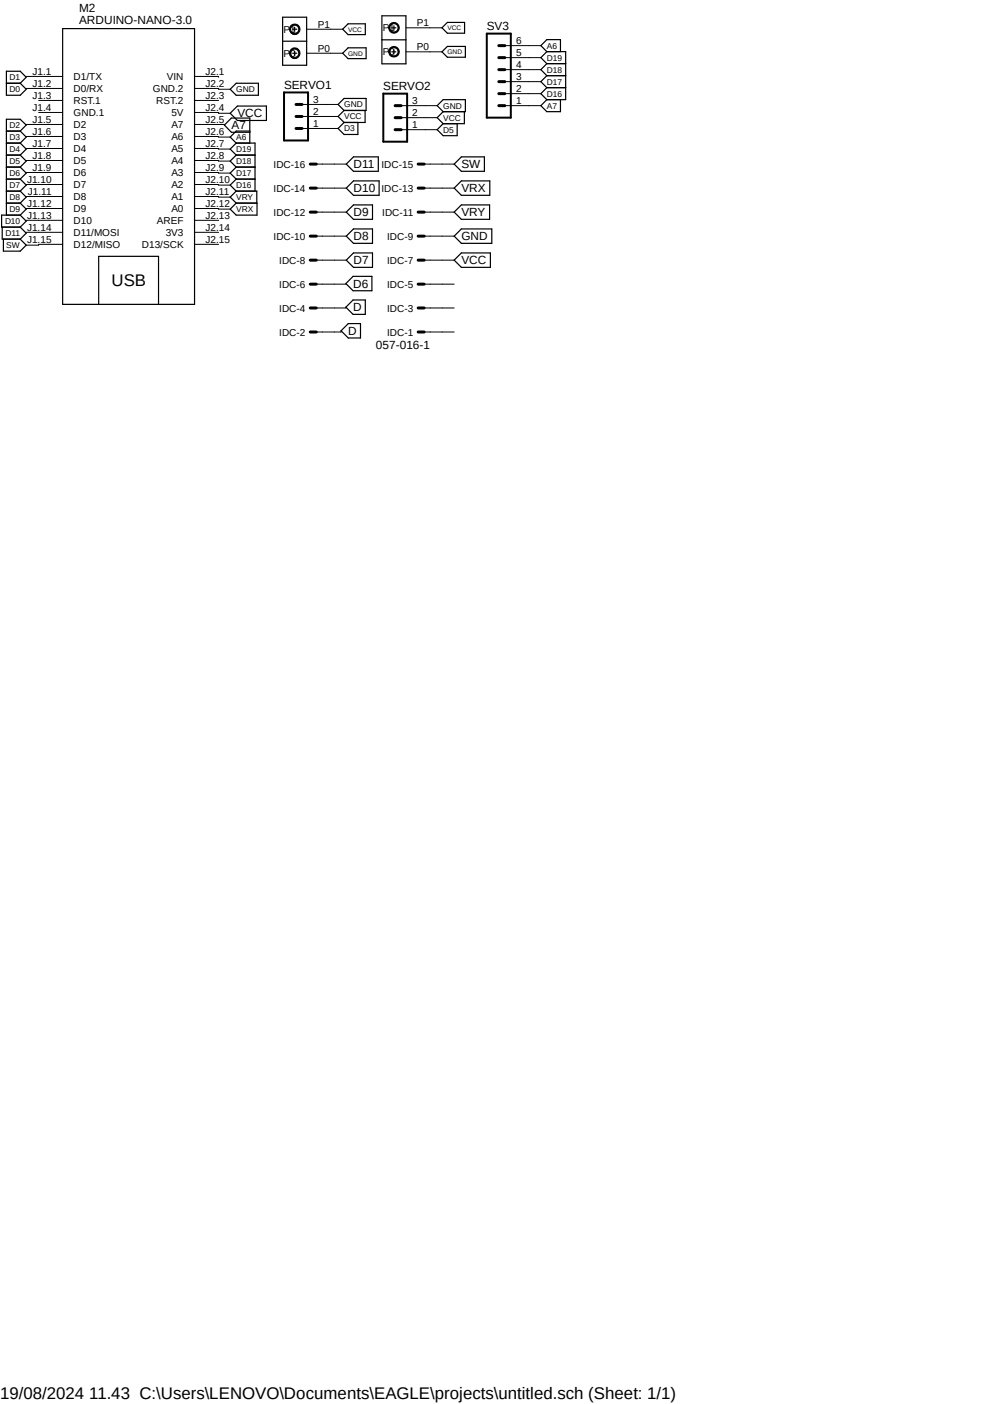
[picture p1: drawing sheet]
<svg xmlns="http://www.w3.org/2000/svg" width="210mm" height="297mm" viewBox="0 0 210 297" stroke-linecap="round" stroke-linejoin="round" font-family="sans-serif">
<path d="M0 0l119.9 74.8M119.9 0l-119.9 74.8" fill="none" stroke="#fff" stroke-width=".21"/>
<g fill="none" stroke="#000" stroke-width=".25">
<path d="M1.4 15.1h2.9l1.2 1.2-1.2 1.3 1.2 1.3-1.2 1.3h-2.9zM1.4 17.6h2.9M13.3 6.1h27.8v58.3h-27.8zM50 17.6h4.7v2.6h-4.7l-1.3-1.3zM59.8 3.6h5.1v10.2h-5.1zM59.8 8.7h5.1M61.9 11.3h.9M61.9 6.2h.9M62.3 5.8v.8M62.3 10.8v.9M73.6 5h3.7v2.3h-3.7l-1.1-1.1zM73.6 10.1h3.8v2.3h-3.8l-1.1-1.1z"/>
<path d="M80.8 3.3h5.1v10.2h-5.1zM80.8 8.4h5.1M82.8 11h.9M82.8 5.9h.9M83.3 5.5v.8M83.3 10.5v.9M93.5 5.9l1.1-1.2h3.7v2.3h-3.7zM93.5 11l1.1-1.2h3.8v2.3h-3.8zM115.7 10.9h3.9v10.2h-3.9M115.7 18.5l-1.3 1.3 1.3 1.3M115.7 18.5h3.9M115.7 13.5l-1.3 1.2 1.3 1.3"/>
<path d="M115.7 13.5h3.9M115.7 16h3.9M115.7 16l-1.3 1.3 1.3 1.2M115.7 10.9l-1.3-1.2 1.3-1.3h2.8v2.5M115.7 10.9l-1.3 1.3 1.3 1.3M1.4 35.3h2.9M1.4 32.8h2.9M1.4 37.9h2.9M1.4 27.7h2.9M1.4 30.3h2.9M4.3 27.7l1.2-1.2-1.2-1.3h-2.9v20.3M4.3 32.8l1.2 1.3-1.2 1.2"/>
<path d="M4.3 37.9l1.2 1.3-1.2 1.2M4.3 30.3l1.2 1.2-1.2 1.3M4.3 35.3l1.2 1.3-1.2 1.3M4.3 27.7l1.2 1.3-1.2 1.3M48.7 24l1.5-1.6h6.1v3.1h-6.1zM50 35.3h3.9M50 32.8h3.9M50 37.9h3.9M50 30.3h3.9v10.1M50 37.9l-1.3 1.3 1.3 1.2M50 32.8l-1.3 1.3 1.3 1.2M50 35.3l-1.3 1.3 1.3 1.3"/>
<path d="M50 30.3l-1.3 1.2 1.3 1.3M52.8 27.7h-2.8l-1.3 1.3 1.3 1.3M52.8 28h-3.9l-1.4-1.5 1.4-1.5h3.9v5.3M71.5 22.1l1.3-1.3h4.6v2.6h-4.6zM72.8 23.4l-1.3 1.2 1.3 1.3M72.8 25.9l-1.3 1.3 1.3 1.2h2.9v-2.5M73.2 34.7l1.6-1.5h5.2v3h-5.2zM73.2 39.8l1.6-1.5h5.4v3h-5.4zM77.2 23.4v2.5h-4.4M93.7 26.2l-1.2 1.2 1.2 1.3h3v-2.5M93.7 23.6l-1.2 1.3 1.2 1.3M93.7 21.1h4.7v2.5h-4.7l-1.2-1.2z"/>
<path d="M97.6 33.2h4.8v3h-4.8l-1.5-1.5zM97.6 38.3h6v3h-6l-1.5-1.5zM98.2 23.6v2.6h-4.5M115.7 21.1l-1.3 1.3 1.3 1.2h2.8v-2.5M.5 48v2.6h3.8M.7 50.6v2.5h3.6l1.2-1.2-1.2-1.3M1.4 40.4h2.9M1.4 43h2.9M4.3 48l1.2 1.3-1.2 1.3M4.3 45.5h-4v2.5h4M4.3 40.4l1.2 1.3-1.2 1.3M4.3 45.5l1.2 1.3-1.2 1.2"/>
<path d="M4.3 43l1.2 1.2-1.2 1.3M50 40.4h4.3v2.6M50 43h4.4v2.5h-4.4l-1.3-1.3zM50 40.4l-1.3 1.3 1.3 1.3M73.2 55l1.6-1.5h4v3.1h-4zM73.2 44.9l1.6-1.6h4v3.1h-4zM73.2 50l1.6-1.6h4v3.1h-4zM74.7 58.5h4v3h-4l-1.5-1.5zM97.6 53.5h6.1v3.1h-6.1l-1.5-1.6zM97.6 48.4h6.4v3.1h-6.4l-1.5-1.5zM97.6 43.3h5.9v3.1h-5.9l-1.5-1.5zM20.9 64.4v-10.2h12.6v10.2"/>
<path d="M73.7 68.5h2.5v3h-2.5l-1.6-1.5zM74.7 63.5h2.6v3h-2.6l-1.5-1.5z"/>
</g>
<g fill="none" stroke="#000" stroke-width=".21">
<path d="M5.5 16.2h7.8M5.5 18.7h7.8M41.1 16.2h5.1v.1M41.1 18.7h5.1v.2h2.5M61.6 10.5a1.12 1.12 0 0 1 1.7 .2 1.12 1.12 0 0 1-.7 1.6 1.12 1.12 0 0 1-1.4-1h.3a.88 .88 0 0 1 1.2-.8 .88 .88 0 0 1 .2 1.5 .88 .88 0 0 1-1.4-.4v-.3h-.3zM61.6 5.4a1.12 1.12 0 0 1 1.7 .2 1.12 1.12 0 0 1-.7 1.7 1.12 1.12 0 0 1-1.4-1.1h.3a.88 .88 0 0 1 1.2-.7 .88 .88 0 0 1 .2 1.4 .88 .88 0 0 1-1.4-.4v-.3h-.3zM64.9 11.3h7.6M64.9 6.2h7.6M82.5 10.2a1.13 1.13 0 0 1 1.8 .1 1.13 1.13 0 0 1-.6 1.7 1.13 1.13 0 0 1-1.5-1h.3a.88 .88 0 0 1 1.2-.8 .88 .88 0 0 1 .2 1.5 .88 .88 0 0 1-1.4-.4v-.3h-.3zM82.5 5.1a1.13 1.13 0 0 1 1.8 .1 1.13 1.13 0 0 1-.6 1.7 1.13 1.13 0 0 1-1.5-1h.3a.88 .88 0 0 1 1.2-.7 .88 .88 0 0 1 .2 1.4 .88 .88 0 0 1-1.4-.4v-.3h-.3zM85.9 11h7.6M85.9 5.9h7.6"/>
<path d="M106.8 19.8h7.6M106.8 17.3h7.6M106.8 14.7h7.6M106.8 12.2h7.6M106.8 9.7h7.6M5.5 26.3h7.8M5.5 28.9h7.8M5.5 31.4h7.8M5.5 34h7.8M5.5 36.5h7.8M5.5 39h7.8M8.2 21.3h5.1"/>
<path d="M8.2 23.8h5.1M41.1 21.3h5.1M41.1 23.8h5.1v.2h2.5M41.1 26.3h6.4v.2M41.1 28.9l7.6 .1M41.1 31.4l7.6 .1M41.1 34l7.6 .1M41.1 36.5l7.6 .1M41.1 39l7.6 .2M63.9 27.2h7.6M63.9 24.6h7.6M63.9 22.1h7.6"/>
<path d="M66.9 39.8h6.3M66.9 34.7h6.3M84.8 27.4h7.7M84.8 24.9h7.7M84.8 22.4h7.7M89.7 39.8h6.4M89.7 34.7h6.4M106.8 22.4h7.6M5.5 41.6h7.8M5.5 44.1h7.8M5.5 46.6h7.8M5.5 49.1h7.8"/>
<path d="M13.3 51.7h-5.1v.2h-2.7M41.1 41.6l7.6 .1M41.1 44.1l7.6 .1M41.1 46.6h5.1M41.1 49.1h5.1M41.1 51.7h5.1M66.9 55h6.3M66.9 50h6.3M66.9 44.9h6.3M89.7 55h6.4M89.7 50h6.4M89.7 44.9h6.4"/>
<path d="M66.9 60.1h6.3M72.1 70v.2h-5.2M73.2 65v.2h-6.3M89.7 70.2h6.4M89.7 65.2h6.4M89.7 60.1h6.4"/>
</g>
<g fill="#000">
<path d="M61.6 10.5a1.12 1.12 0 0 1 1.7 .2 1.12 1.12 0 0 1-.7 1.6 1.12 1.12 0 0 1-1.4-1h.3a.88 .88 0 0 1 1.2-.8 .88 .88 0 0 1 .2 1.5 .88 .88 0 0 1-1.4-.4v-.3h-.3z" fill-rule="evenodd"/>
<path d="M61.6 5.4a1.12 1.12 0 0 1 1.7 .2 1.12 1.12 0 0 1-.7 1.7 1.12 1.12 0 0 1-1.4-1.1h.3a.88 .88 0 0 1 1.2-.7 .88 .88 0 0 1 .2 1.4 .88 .88 0 0 1-1.4-.4v-.3h-.3z" fill-rule="evenodd"/>
<path d="M82.5 10.2a1.13 1.13 0 0 1 1.8 .1 1.13 1.13 0 0 1-.6 1.7 1.13 1.13 0 0 1-1.5-1h.3a.88 .88 0 0 1 1.2-.8 .88 .88 0 0 1 .2 1.5 .88 .88 0 0 1-1.4-.4v-.3h-.3z" fill-rule="evenodd"/>
<path d="M82.5 5.1a1.13 1.13 0 0 1 1.8 .1 1.13 1.13 0 0 1-.6 1.7 1.13 1.13 0 0 1-1.5-1h.3a.88 .88 0 0 1 1.2-.7 .88 .88 0 0 1 .2 1.4 .88 .88 0 0 1-1.4-.4v-.3h-.3z" fill-rule="evenodd"/>
</g>
<path d="M60.1 19.6h5.1v10.1h-5.1zM81.1 19.8h5v10.2h-5zM103 7.1h5v17.8h-5z" fill="none" stroke="#000" stroke-width=".42"/>
<g fill="none" stroke="#000" stroke-width=".64">
<path d="M105.5 17.3h1.3M105.5 19.8h1.3M105.5 12.2h1.3M105.5 14.7h1.3M105.5 9.7h1.3M62.6 22.1h1.3M62.6 24.6h1.3M62.6 27.2h1.3M65.6 39.8h1.3M65.6 34.7h1.3M83.6 22.4h1.2M83.6 24.9h1.2"/>
<path d="M83.6 27.4h1.2M88.4 39.8h1.3M88.4 34.7h1.3M105.5 22.4h1.3M65.6 55h1.3M65.6 50h1.3M65.6 44.9h1.3M88.4 55h1.3M88.4 50h1.3M88.4 44.9h1.3M65.6 70.2h1.3M65.6 65.2h1.3"/>
<path d="M65.6 60.1h1.3M88.4 70.2h1.3M88.4 65.2h1.3M88.4 60.1h1.3"/>
</g>
<g font-size="3.6">
<text x="23.6" y="60.6">USB</text>
<text x="0" y="296">19/08/2024 11.43 C:\Users\LENOVO\Documents\EAGLE\projects\untitled.sch (Sheet: 1/1)</text>
</g>
<g font-size="2.5">
<text x="16.7" y="5.1">ARDUINO-NANO-3.0</text>
<text x="16.7" y="2.6">M2</text>
<text x="103" y="6.4">SV3</text>
<text x="60.1" y="18.8">SERVO1</text>
<text x="81.1" y="19">SERVO2</text>
<text x="49" y="27.3">A7</text>
<text x="50.2" y="24.9">VCC</text>
<text x="74.8" y="35.6">D11</text>
<text x="97.6" y="35.6">SW</text>
<text x="74.8" y="40.7">D10</text>
<text x="97.6" y="40.7">VRX</text>
<text x="74.8" y="45.8">D9</text>
<text x="97.6" y="45.8">VRY</text>
<text x="74.8" y="50.8">D8</text>
<text x="97.6" y="50.8">GND</text>
<text x="74.8" y="55.9">D7</text>
<text x="97.6" y="55.9">VCC</text>
<text x="74.7" y="60.9">D6</text>
<text x="74.7" y="65.9">D</text>
<text x="73.7" y="70.9">D</text>
<text x="79.5" y="73.9">057-016-1</text>
</g>
<g font-size="2.1">
<text x="67.2" y="5.8">P1</text>
<text x="88.2" y="5.5">P1</text>
<text x="59.9" y="6.9">P1</text>
<text x="67.2" y="10.9">P0</text>
<text x="80.9" y="11.7">P0</text>
<text x="80.9" y="6.6">P1</text>
<text x="88.2" y="10.6">P0</text>
<text x="109.1" y="11.9">5</text>
<text x="109.1" y="9.3">6</text>
<text x="6.9" y="15.8">J1.1</text>
<text x="15.6" y="16.9">D1/TX</text>
<text x="35.3" y="16.9">VIN</text>
<text x="43.5" y="15.8">J2.1</text>
<text x="59.9" y="12">P0</text>
<text x="109.1" y="16.9">3</text>
<text x="109.1" y="14.4">4</text>
<text x="6.9" y="18.4">J1.2</text>
<text x="6.9" y="20.9">J1.3</text>
<text x="6.9" y="23.5">J1.4</text>
<text x="15.6" y="19.5">D0/RX</text>
<text x="15.6" y="22">RST.1</text>
<text x="32.3" y="19.5">GND.2</text>
<text x="33.1" y="22">RST.2</text>
<text x="43.5" y="18.4">J2.2</text>
<text x="43.5" y="20.9">J2.3</text>
<text x="43.5" y="23.5">J2.4</text>
<text x="66.2" y="21.8">3</text>
<text x="87.2" y="22">3</text>
<text x="109.1" y="22">1</text>
<text x="109.1" y="19.5">2</text>
<text x="6.9" y="26">J1.5</text>
<text x="6.9" y="28.5">J1.6</text>
<text x="15.6" y="24.6">GND.1</text>
<text x="15.6" y="27.1">D2</text>
<text x="15.6" y="29.6">D3</text>
<text x="36.2" y="24.6">5V</text>
<text x="36.2" y="27.1">A7</text>
<text x="36.2" y="29.6">A6</text>
<text x="43.5" y="26">J2.5</text>
<text x="43.5" y="28.5">J2.6</text>
<text x="66.2" y="26.8">1</text>
<text x="66.2" y="24.3">2</text>
<text x="87.2" y="27.1">1</text>
<text x="87.2" y="24.5">2</text>
<text x="6.9" y="31.1">J1.7</text>
<text x="6.9" y="33.6">J1.8</text>
<text x="15.6" y="32.2">D4</text>
<text x="15.6" y="34.7">D5</text>
<text x="36.2" y="32.2">A5</text>
<text x="36.2" y="34.7">A4</text>
<text x="43.5" y="31.1">J2.7</text>
<text x="43.5" y="33.6">J2.8</text>
<text x="57.9" y="35.5">IDC-16</text>
<text x="80.7" y="35.5">IDC-15</text>
<text x="5.7" y="38.7">J1.10</text>
<text x="5.9" y="41.2">J1.11</text>
<text x="6.9" y="36.1">J1.9</text>
<text x="15.6" y="37.3">D6</text>
<text x="15.6" y="39.8">D7</text>
<text x="36.2" y="37.3">A3</text>
<text x="36.2" y="39.8">A2</text>
<text x="43.5" y="36.1">J2.9</text>
<text x="43.5" y="38.7">J2.10</text>
<text x="43.5" y="41.2">J2.11</text>
<text x="57.9" y="40.6">IDC-14</text>
<text x="80.7" y="40.6">IDC-13</text>
<text x="5.7" y="43.7">J1.12</text>
<text x="5.7" y="46.3">J1.13</text>
<text x="15.6" y="42.3">D8</text>
<text x="15.6" y="44.9">D9</text>
<text x="15.6" y="47.4">D10</text>
<text x="33.2" y="47.4">AREF</text>
<text x="36.2" y="42.3">A1</text>
<text x="36.2" y="44.9">A0</text>
<text x="43.5" y="43.7">J2.12</text>
<text x="43.5" y="46.3">J2.13</text>
<text x="57.9" y="45.6">IDC-12</text>
<text x="80.9" y="45.6">IDC-11</text>
<text x="5.7" y="48.8">J1.14</text>
<text x="5.7" y="51.4">J1.15</text>
<text x="15.6" y="49.9">D11/MOSI</text>
<text x="15.6" y="52.5">D12/MISO</text>
<text x="30" y="52.5">D13/SCK</text>
<text x="35.1" y="49.9">3V3</text>
<text x="43.5" y="48.8">J2.14</text>
<text x="43.5" y="51.4">J2.15</text>
<text x="57.9" y="50.7">IDC-10</text>
<text x="81.9" y="50.7">IDC-9</text>
<text x="59.1" y="55.8">IDC-8</text>
<text x="81.9" y="55.8">IDC-7</text>
<text x="59.1" y="65.9">IDC-4</text>
<text x="59.1" y="60.9">IDC-6</text>
<text x="81.9" y="65.9">IDC-3</text>
<text x="81.9" y="60.9">IDC-5</text>
<text x="59.1" y="71">IDC-2</text>
<text x="81.9" y="71">IDC-1</text>
</g>
<g font-size="1.8">
<text x="115.7" y="10.3">A6</text>
<text x="2" y="17">D1</text>
<text x="115.7" y="15.4">D18</text>
<text x="115.7" y="17.9">D17</text>
<text x="115.7" y="12.8">D19</text>
<text x="2" y="19.5">D0</text>
<text x="50" y="19.5">GND</text>
<text x="72.8" y="22.7">GND</text>
<text x="93.7" y="23">GND</text>
<text x="115.7" y="20.4">D16</text>
<text x="115.7" y="23">A7</text>
<text x="2" y="27.1">D2</text>
<text x="2" y="29.6">D3</text>
<text x="50" y="29.6">A6</text>
<text x="72.8" y="25.3">VCC</text>
<text x="72.8" y="27.8">D3</text>
<text x="93.7" y="28.1">D5</text>
<text x="93.7" y="25.5">VCC</text>
<text x="2" y="34.7">D5</text>
<text x="2" y="32.2">D4</text>
<text x="50" y="34.7">D18</text>
<text x="50" y="32.2">D19</text>
<text x="2" y="39.8">D7</text>
<text x="2" y="37.3">D6</text>
<text x="50" y="39.8">D16</text>
<text x="50" y="37.3">D17</text>
<text x="1.1" y="47.4">D10</text>
<text x="2" y="42.3">D8</text>
<text x="2" y="44.9">D9</text>
<text x="50" y="42.3">VRY</text>
<text x="50" y="44.9">VRX</text>
<text x="1.2" y="50">D11</text>
<text x="1.3" y="52.5">SW</text>
</g>
<g font-size="1.4">
<text x="73.6" y="6.7">VCC</text>
<text x="73.6" y="11.8">GND</text>
<text x="94.6" y="6.4">VCC</text>
<text x="94.6" y="11.5">GND</text>
</g>
</svg>
